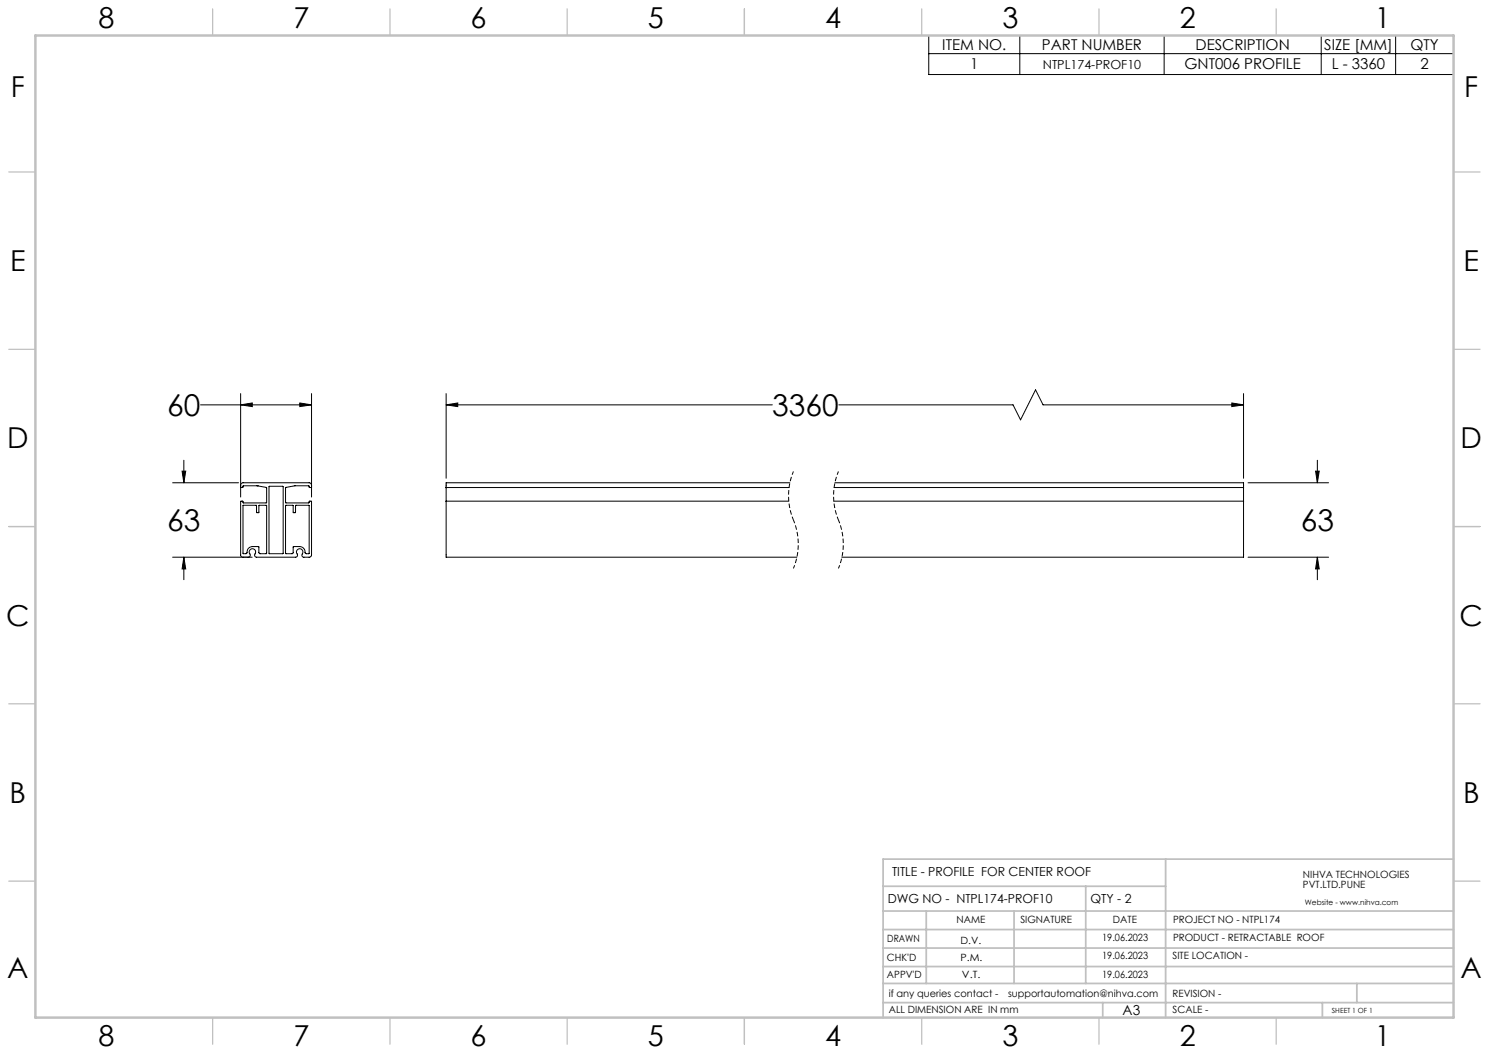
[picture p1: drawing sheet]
<svg xmlns="http://www.w3.org/2000/svg" width="420mm" height="297mm" viewBox="0 0 420 297" stroke-linecap="round" stroke-linejoin="round" font-family="sans-serif">
<path d="M223.8 133a17.8 17.8 0 0 0 0 13.7M236.5 133a17.8 17.8 0 0 0 0 13.7M223.8 146.7a17.8 17.8 0 0 1 0 13.6M236.5 146.7a17.8 17.8 0 0 1 0 13.6" fill="none" stroke="#000" stroke-width=".28" stroke-dasharray="1.3 .6" stroke-dashoffset=".3" stroke-linecap="butt"/>
<g fill="none" stroke="#000" stroke-width=".28">
<path d="M262 10h148v11h-148zM262 15.1h148M287.7 10v11M328.4 10v11M372.7 10v11M393.7 10v11M56.6 114.2h31.3M67.9 114.2l3.3-.5v1zM67.9 111v29.2M84.6 113.7l3.3 .5-3.3 .5zM87.9 111v29.2M125.8 114.2l3.3-.5v1z"/>
<path d="M125.8 111v23.9M125.8 114.2h92M236.6 114.2h49.2l2.1 4.2 4.2-8.4 2.1 4.2h56.6M347.5 113.7l3.3 .5-3.3 .5zM350.8 111v23.9M48.7 136.2h18.6M51.4 132.9h1l-.5 3.3zM51.9 129.8v6.4M67.9 136.8l.2-.4 .3-.2h18.9l.6 .6M72.5 137l2.7 .6v4.1l-6.5 .1-.2-.4h-.6v15.1a.61 .61 0 0 0 .6 .7M72.5 137h.1M72.5 137h-3.9l-.1 .5-.6-.1"/>
<path d="M75.9 137.2l4 .1-.1 18.9-3.9-.1zM83.2 137l-2.7 .5 .1 4.3h6.5l.2-.4 .6 .1v15l-.1 .4-.5 .3h-1.6a.65 .65 0 0 1-.6-.5 .65 .65 0 0 1 .3-.7 .95 .95 0 0 0-1.3-1.1 .95 .95 0 0 0-.2 1.6l-.4 .7h-11.1a.65 .65 0 0 1-.6-.5 .65 .65 0 0 1 .3-.7 .95 .95 0 0 0-1.3-1.1 .95 .95 0 0 0-.2 1.6l-.2 .5-.4 .2M83.2 137h.1M83.2 137h3.9l.2 .5 .6-.1M125.8 137.5v3.9M125.8 137.5h96.8M222.8 136.2h-97v1.3M235.3 137.5h115.5M235.5 136.2h115.3v1.3M350.8 137.5v3.9M352 136.2h22.8M371.1 132.9h1l-.5 3.3z"/>
<path d="M371.6 129.8v6.4M48.7 157.2h22.4M51.9 157.2l.5 3.3h-1zM51.9 157.2v6.3M68.5 142.6l3.8-.1 .1 2.1h.6l.1-2.1 2.1 .1v13.5l-1.9 .1-.3-.3v-1.7h-1.8a1.93 1.93 0 0 0-1.6 1.9h-1.1zM80.6 142.6l2.1-.1 .1 2.1h.6v-2.1l3.8 .1v13.5l-.9 .1-.2-.2a1.62 1.62 0 0 0-1.6-1.8h-1.8v1.8l-.3 .2-1.9-.1zM125.8 141.4v15.8h99M125.8 141.4h96.7M235.2 141.4h115.6M350.8 141.4v15.8h-113.3M352 157.2h22.8M371.6 157.2l.5 3.3h-1z"/>
<path d="M371.6 157.2v6.3"/>
</g>
<g fill="none" stroke="#c0c0c0" stroke-width=".35">
<path d="M60 2.5v7.5M110 2.5v7.5M160 2.5v7.5M210 2.5v7.5M260 2.5v7.5M310 2.5v7.5M360 2.5v7.5M2.5 48.5h7.5M410 48.5h7.5M2.5 98.5h7.5M410 98.5h7.5M2.5 148.5h7.5"/>
<path d="M410 148.5h7.5M2.5 198.5h7.5M410 198.5h7.5M2.5 248.5h7.5M410 248.5h7.5M60 287v7.5M110 287v7.5M160 287v7.5M210 287v7.5M260 287v7.5M310 287v7.5M360 287v7.5"/>
</g>
<g fill="none" stroke="#c0c0c0" stroke-width=".5">
<path d="M249.1 257h160.9M249.1 250h79.7M261.3 257v20.4M286 257v20.4M306.2 250v27.4M328.8 242.3v44.7M410 242.3h-160.9v44.7M249.1 272.6h160.9M249.1 267.4h160.9M249.1 262.2h160.9M249.1 277.4h160.9M382.7 277.4v5.4"/>
<path d="M249.1 282.8h160.9M311 282.8v4.2M373 282.8v4.2"/>
</g>
<path d="M10 10h400v277h-400z" fill="none" stroke="#c0c0c0" stroke-width=".7"/>
<path d="M125.8 114.2l3.3-.5v1zM347.5 113.7l3.3 .5-3.3 .5zM371.6 157.2l.5 3.3h-1zM371.1 132.9h1l-.5 3.3zM67.9 114.2l3.3-.5v1zM84.6 113.7l3.3 .5-3.3 .5zM51.4 132.9h1l-.5 3.3zM51.9 157.2l.5 3.3h-1z" fill="#000"/>
<g font-size="8.5">
<text x="47.2" y="117.4">60</text>
<text x="217.8" y="117.4">3360</text>
<text x="47.2" y="149.9">63</text>
<text x="366.9" y="149.6">63</text>
</g>
<g font-size="8.1">
<text x="27.8" y="8">8</text>
<text x="82.8" y="8">7</text>
<text x="132.8" y="8">6</text>
<text x="182.8" y="8">5</text>
<text x="232.8" y="8">4</text>
<text x="282.8" y="8">3</text>
<text x="332.8" y="8">2</text>
<text x="387.8" y="8">1</text>
<text x="3" y="27.2">F</text>
<text x="413" y="27.2">F</text>
<text x="2.8" y="76.5">E</text>
<text x="412.8" y="76.5">E</text>
<text x="2" y="126.5">D</text>
<text x="412" y="126.5">D</text>
<text x="1.7" y="176.5">C</text>
<text x="411.7" y="176.5">C</text>
<text x="2.7" y="226.5">B</text>
<text x="412.7" y="226.5">B</text>
<text x="2" y="275.7">A</text>
<text x="412" y="275.7">A</text>
<text x="27.8" y="295">8</text>
<text x="82.8" y="295">7</text>
<text x="132.8" y="295">6</text>
<text x="182.8" y="295">5</text>
<text x="232.8" y="295">4</text>
<text x="282.8" y="295">3</text>
<text x="332.8" y="295">2</text>
<text x="387.8" y="295">1</text>
</g>
<g font-size="4.2">
<text x="265.8" y="14.1">ITEM NO.</text>
<text x="293.9" y="14.1">PART NUMBER</text>
<text x="337.2" y="14.1">DESCRIPTION</text>
<text x="373.5" y="14.1">SIZE [MM]</text>
<text x="397.8" y="14.1">QTY</text>
<text x="273.7" y="19.6">1</text>
<text x="334.1" y="19.6">GNT006 PROFILE</text>
<text x="375.6" y="19.6">L - 3360</text>
<text x="400.7" y="19.6">2</text>
</g>
<text font-size="3.9" x="316.7" y="286.4">A3</text>
<g font-size="3.5">
<text x="294.1" y="19.4">NTPL174-PROF10</text>
<text x="251.6" y="247.2">TITLE - PROFILE FOR CENTER ROOF</text>
<text x="250.4" y="254.8">DWG NO - NTPL174-PROF10</text>
<text x="307.6" y="254.8">QTY - 2</text>
</g>
<g font-size="2.8">
<text x="367.5" y="247.7">NIHVA TECHNOLOGIES</text>
<text x="367.5" y="250.5">PVT.LTD.PUNE</text>
<text x="269.8" y="260.4">NAME</text>
<text x="287.8" y="260.4">SIGNATURE</text>
<text x="313.9" y="260.5">DATE</text>
<text x="330.9" y="260.5">PROJECT NO - NTPL174</text>
<text x="250.3" y="265.7">DRAWN</text>
<text x="270.9" y="266.1">D.V.</text>
<text x="310.9" y="265.5">19.06.2023</text>
<text x="330.9" y="265.5">PRODUCT - RETRACTABLE ROOF</text>
<text x="250.2" y="271.1">CHK'D</text>
<text x="250.2" y="275.8">APPV'D</text>
<text x="270.9" y="271.1">P.M.</text>
<text x="271.3" y="275.8">V.T.</text>
<text x="310.9" y="270.6">19.06.2023</text>
<text x="310.9" y="275.7">19.06.2023</text>
<text x="330.7" y="270.6">SITE LOCATION -</text>
<text x="250.7" y="281.1">if any queries contact -</text>
<text x="284.3" y="281.1">supportautomation@nihva.com</text>
<text x="330.7" y="281.1">REVISION -</text>
<text x="250.7" y="285.6">ALL DIMENSION ARE IN mm</text>
<text x="330.7" y="285.6">SCALE -</text>
</g>
<text font-size="2.1" x="368.1" y="255.1">Website - www.nihva.com</text>
<text font-size="2" x="375.7" y="285.6">SHEET 1 OF 1</text>
</svg>
